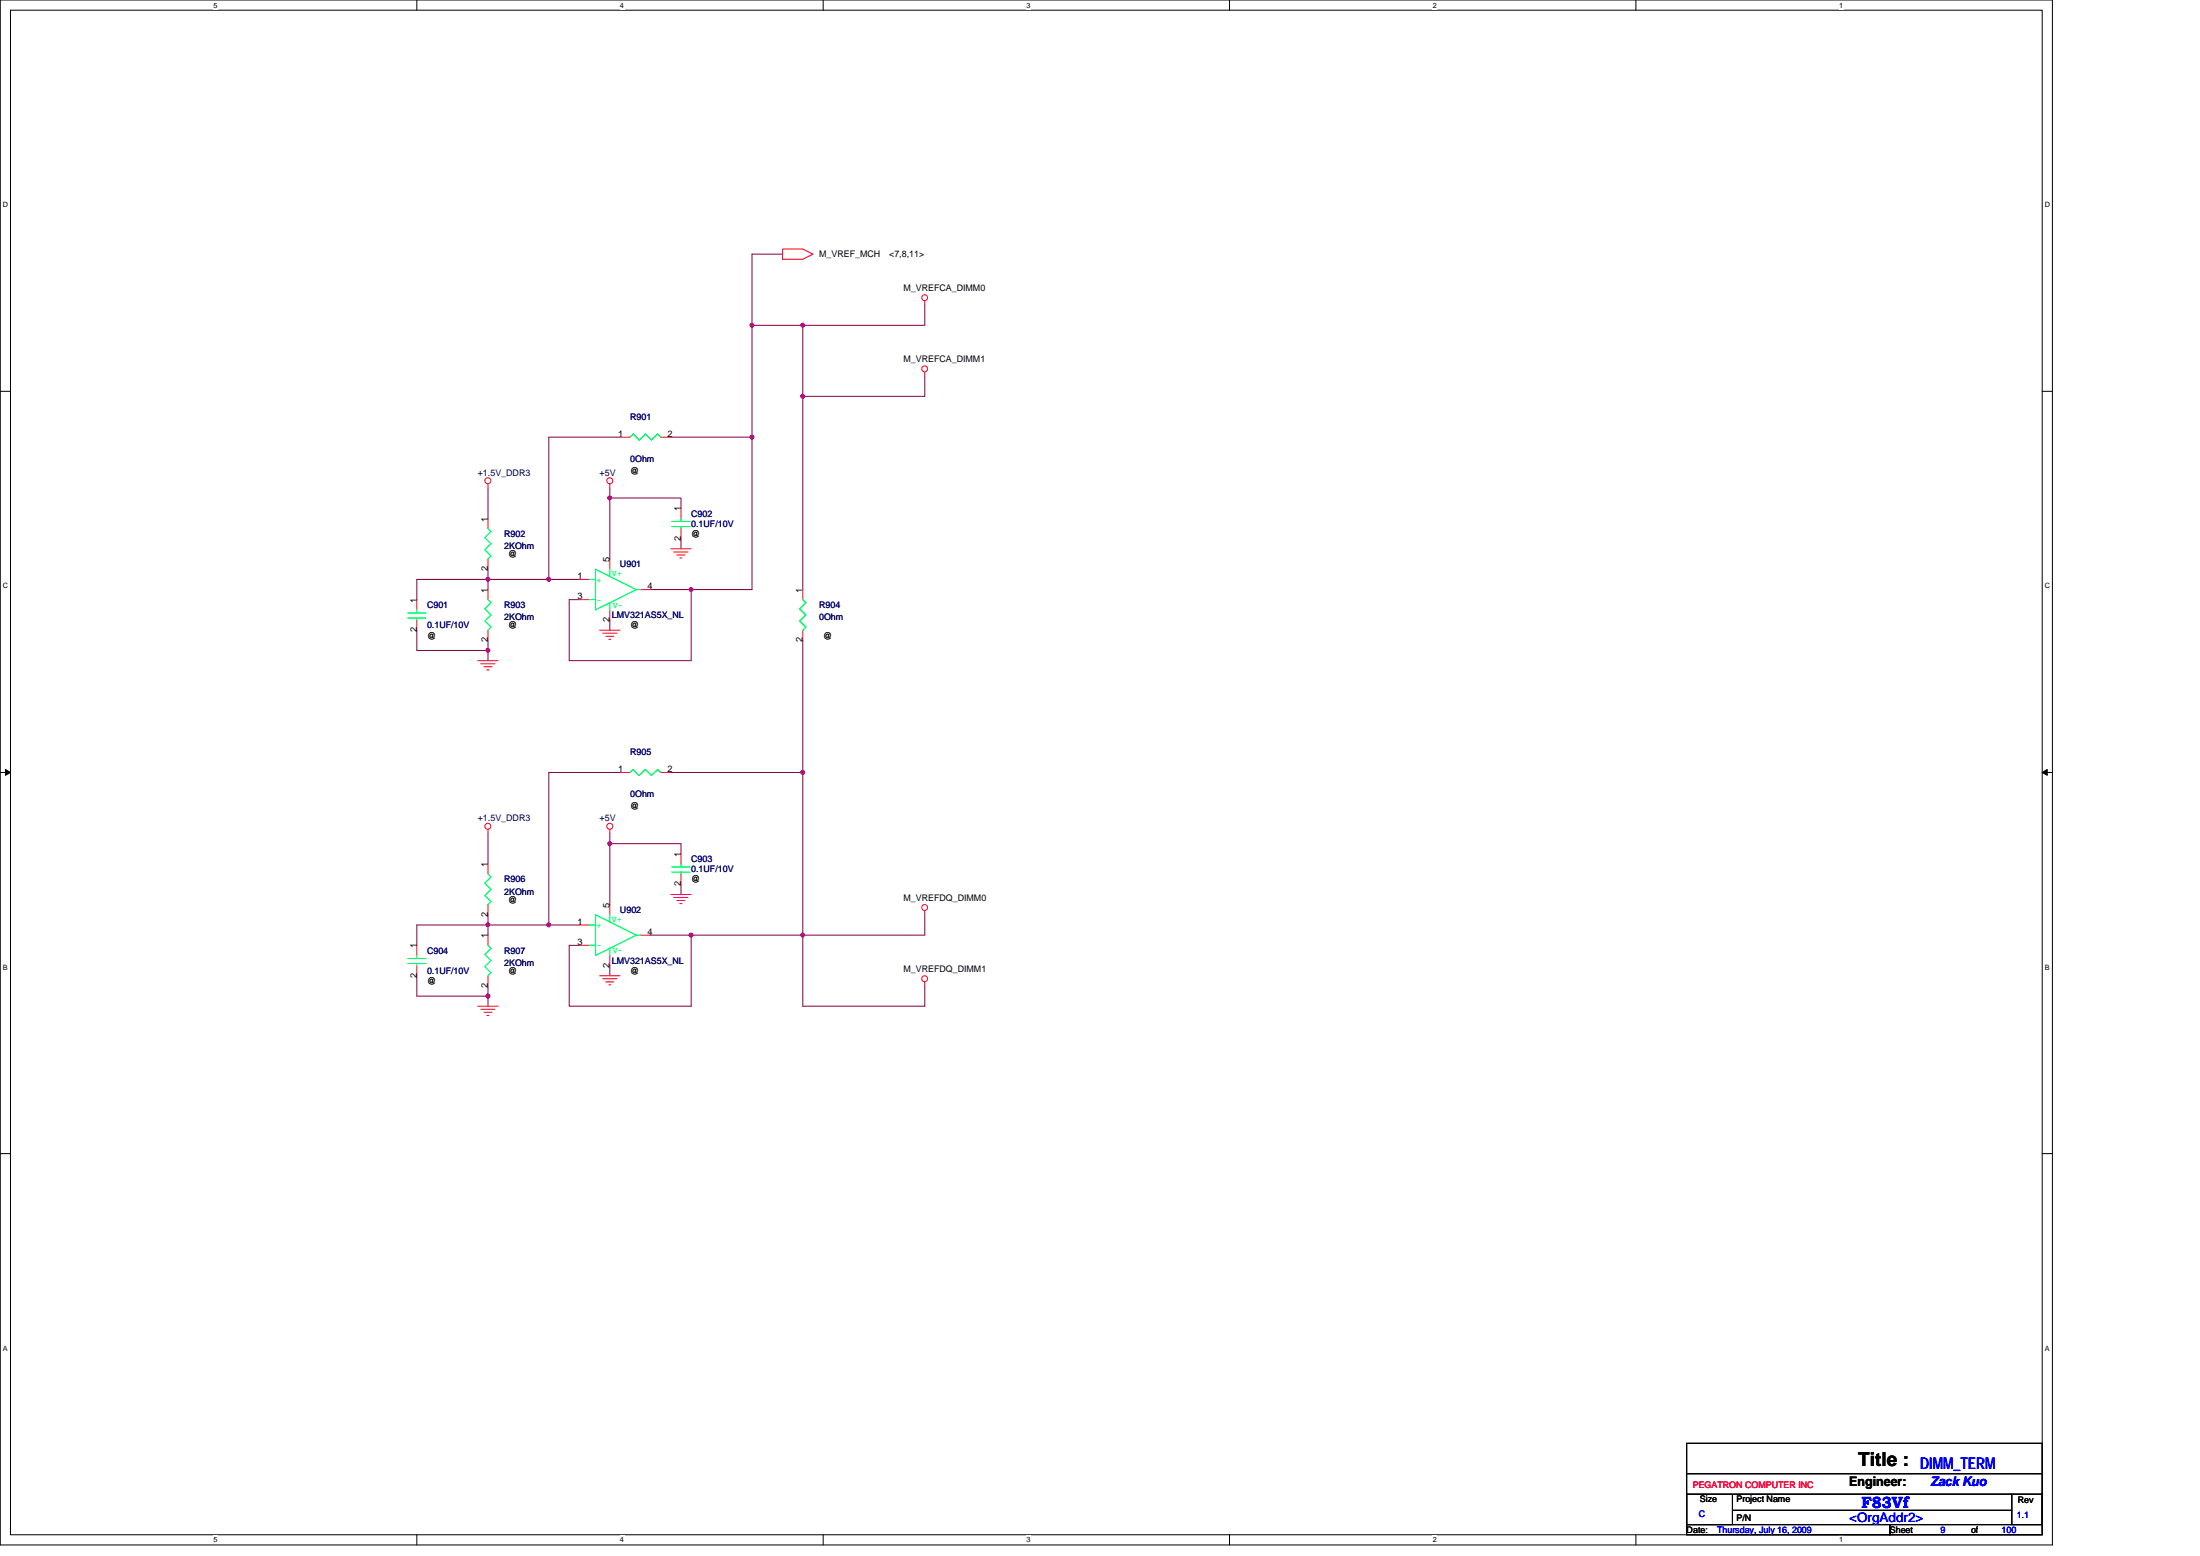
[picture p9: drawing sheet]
<svg xmlns="http://www.w3.org/2000/svg" width="297mm" height="210mm" viewBox="0 0 297 210" stroke-linecap="round" stroke-linejoin="round" font-family="sans-serif">
<path d="M0 0h277.1v208.5h-277.1zM1.4 1.4h274.3v205.7h-274.3z" fill="none" stroke="#000" stroke-width=".14"/>
<g fill="#fff">
<path d="M28.8 .1h.6v1.1h-.6z"/>
<path d="M28.8 207.3h.6v1.1h-.6z"/>
</g>
<path d="M56.3 0v1.4M56.3 207.1v1.4" fill="none" stroke="#000" stroke-width=".14"/>
<g fill="#fff">
<path d="M83.7 .1h.6v1.1h-.6z"/>
<path d="M83.7 207.3h.6v1.1h-.6z"/>
</g>
<path d="M111.1 0v1.4M111.1 207.1v1.4" fill="none" stroke="#000" stroke-width=".14"/>
<g fill="#fff">
<path d="M138.6 .1h.5v1.1h-.5z"/>
<path d="M138.6 207.3h.5v1.1h-.5z"/>
</g>
<path d="M166 0v1.4M166 207.1v1.4" fill="none" stroke="#000" stroke-width=".14"/>
<g fill="#fff">
<path d="M193.4 .1h.6v1.1h-.6z"/>
<path d="M193.4 207.3h.6v1.1h-.6z"/>
</g>
<path d="M220.9 0v1.4M220.9 207.1v1.4" fill="none" stroke="#000" stroke-width=".14"/>
<g fill="#fff">
<path d="M248.3 .1h.6v1.1h-.6z"/>
<path d="M248.3 207.3h.6v1.1h-.6z"/>
<path d="M.4 27.1h.7v1.1h-.7z"/>
<path d="M276.1 27.1h.7v1.1h-.7z"/>
<path d="M.4 78.5h.7v1.1h-.7z"/>
<path d="M276.1 78.5h.7v1.1h-.7z"/>
</g>
<path d="M0 52.8h1.4M275.7 52.8h1.4" fill="none" stroke="#000" stroke-width=".14"/>
<g fill="#fff">
<path d="M.4 130h.7v1.1h-.7z"/>
<path d="M276.1 130h.7v1.1h-.7z"/>
</g>
<path d="M0 104.2h1.4M275.7 104.2h1.4" fill="none" stroke="#000" stroke-width=".14"/>
<path d="M.7 103.8l.7 .4-.7 .4zM275.7 104.2l.7-.4v.8z" fill="#000" stroke="#000" stroke-width=".14"/>
<g fill="#fff">
<path d="M.4 181.4h.7v1.1h-.7z"/>
<path d="M276.1 181.4h.7v1.1h-.7z"/>
</g>
<path d="M0 155.7h1.4M275.7 155.7h1.4M227.7 194.8h48v10.9h-48zM227.7 198.9h48M227.7 201.6h6.2v4.1h-6.2zM227.7 205.7h27.5v1.4h-27.5zM233.9 203.8h37.7M234 201.6h37.6M255.2 205.7h20.5v1.4h-20.5zM271.6 201.6h4.1v4.1h-4.1z" fill="none" stroke="#000" stroke-width=".14"/>
<g fill="none" stroke="#800040" stroke-width=".14">
<path d="M105.7 34.3h-4.2v9.6M83.7 59h-9.6v19.2M101.5 59v20.6h-8.2M101.5 43.9v15.1h-10.9M101.5 43.9h6.9M108.4 43.9v9.6M108.4 53.5v26.1M124.9 50.8v2.7h-16.5M124.9 41.1v2.8h-16.5M65.9 78.2h8.2M65.9 65.8v4.2M65.9 78.2h-9.6v2.7"/>
<path d="M65.9 76.8v1.4M65.9 78.2v1.4M74.1 78.2h4.1M82.3 65.8v1.4M82.3 67.2v8.2M82.3 67.2h9.6v1.4M87.8 79.6h5.5v9.6h-16.4v-8.3h1.3M91.9 72.7v1.4M56.3 85v2.8h9.6v1.4M65.9 86.4v1.4M82.3 83.7v1.3M108.4 86.4v17.8"/>
<path d="M65.9 112.5v4.1M82.3 112.5v1.4M82.3 113.9v8.2M82.3 113.9h9.6v1.3M83.7 104.2h-9.6v20.6M90.6 104.2h17.8v22M91.9 119.3v1.4M56.3 131.7v2.7h9.6M65.9 124.8v1.4M65.9 134.4v1.4M65.9 124.8h8.2M65.9 124.8h-9.6v2.8"/>
<path d="M65.9 123.4v1.4M65.9 133.1v1.3M74.1 124.8h4.1M82.3 130.3v1.4M87.8 126.2h5.5M93.3 126.2h15.1M93.3 126.2v9.6h-16.4v-8.2h1.3M108.4 126.2v9.6h16.5v-2.7M124.9 123.4v2.8h-16.5"/>
</g>
<g fill="#f0f" stroke="#f0f" stroke-width=".14">
<circle cx="101.5" cy="43.9" r=".27"/>
<circle cx="93.3" cy="79.6" r=".27"/>
<circle cx="108.4" cy="104.2" r=".27"/>
<circle cx="108.4" cy="126.2" r=".27"/>
<circle cx="93.3" cy="126.2" r=".27"/>
<circle cx="74.1" cy="124.8" r=".27"/>
<circle cx="65.9" cy="134.4" r=".27"/>
<circle cx="82.3" cy="113.8" r=".27"/>
<circle cx="65.9" cy="87.8" r=".27"/>
<circle cx="108.4" cy="43.9" r=".27"/>
<circle cx="65.9" cy="124.8" r=".27"/>
<circle cx="74.1" cy="78.2" r=".27"/>
<circle cx="65.9" cy="78.2" r=".27"/>
<circle cx="108.4" cy="53.5" r=".27"/>
<circle cx="82.3" cy="67.2" r=".27"/>
<circle cx="101.5" cy="59" r=".27"/>
</g>
<g fill="none" stroke="#f00" stroke-width=".14">
<path d="M105.7 33.6h2.7l1.4 .7-1.4 .7h-2.7zM83.7 59h1.4M89.2 59h1.4M124.9 40.6v.5M124.9 50.2v.6M65.9 65.3v.5M65.9 70v1.3M65.9 75.4v1.4M65.9 79.6v1.3M78.2 78.2h1.4M82.3 65.3v.5M82.3 75.4v1.4"/>
<path d="M86.5 79.6h1.3M90.6 74.1h2.7M91 74.5h1.9M91.4 74.9h1.1M91.8 75.3h.3M91.9 68.6v1.4M91.9 71.3v1.4M108.4 79.6v1.3M56.3 80.9v1.4M56.3 83.7v1.3M64.5 89.2h2.7M64.9 89.6h1.9"/>
<path d="M65.3 90h1.1M65.7 90.4h.3M65.9 85v1.4M78.2 80.9h1.4M81 85h2.7M81.4 85.4h1.9M81.8 85.9h1.1M82.2 86.3h.3M82.3 82.3v1.4M108.4 85v1.4M65.9 111.9v.6M65.9 116.6v1.4"/>
<path d="M82.3 111.9v.6M83.7 104.2h1.4M89.2 104.2h1.4M91.9 115.2v1.4M91.9 118v1.3M56.3 127.6v1.3M56.3 130.3v1.4M64.5 135.8h2.7M64.9 136.2h1.9M65.3 136.6h1.1M65.7 137h.3M65.9 122.1v1.3"/>
<path d="M65.9 126.2v1.4M65.9 131.7v1.4M78.2 124.8h1.4M78.2 127.6h1.4M81 131.7h2.7M81.4 132.1h1.9M81.8 132.5h1.1M82.2 132.9h.3M82.3 122.1v1.3M82.3 128.9v1.4M86.5 126.2h1.3M90.6 120.7h2.7"/>
<path d="M91 121.1h1.9M91.4 121.5h1.1M91.8 121.9h.3M124.9 122.9v.5M124.9 132.5v.6"/>
<circle cx="124.8" cy="40.2" r=".4"/>
<circle cx="124.8" cy="49.8" r=".4"/>
<circle cx="65.9" cy="64.9" r=".4"/>
<circle cx="82.3" cy="64.9" r=".4"/>
<circle cx="65.9" cy="111.5" r=".4"/>
<circle cx="82.3" cy="111.5" r=".4"/>
<circle cx="124.8" cy="132.1" r=".4"/>
<circle cx="124.8" cy="122.5" r=".4"/>
</g>
<path d="M85.1 59l.4-.4 .8 .8 .8-.8 .9 .8 .8-.8 .4 .4M108.4 80.9l.4 .4-.8 .9 .8 .8-.8 .8 .8 .8-.4 .4M89.2 104.2l-.4-.4-.8 .8-.9-.8-.8 .8-.8-.8-.4 .4" fill="none" stroke="#0f0" stroke-width=".14"/>
<g fill="none" stroke="#00ff80" stroke-width=".14">
<path d="M65.9 71.3l.4 .4-.8 .9 .8 .8-.8 .8 .8 .8-.4 .4M79.6 78.2h.8M80.4 76.8l5.5 2.8-5.5 2.7zM82.3 76.8v1M85.9 79.6h.6M90.7 70.4h2.5M90.7 71.1h2.5M91.9 70v.4M91.9 71.1v.2M55.1 82.7h2.4M55.1 83.4h2.4M56.3 82.3v.4"/>
<path d="M56.3 83.4v.3M65.9 80.9l.4 .4-.8 .9 .8 .8-.8 .8 .8 .8-.4 .4M79.6 80.9h.8M82.3 81.3v1M65.9 118l.4 .4-.8 .8 .8 .8-.8 .8 .8 .9-.4 .4M90.7 117h2.5M90.7 117.7h2.5M91.9 116.6v.4M91.9 117.7v.3M55.1 129.3h2.4M55.1 130h2.4M56.3 128.9v.4"/>
<path d="M56.3 130v.3M65.9 127.6l.4 .4-.8 .8 .8 .8-.8 .9 .8 .8-.4 .4M79.6 124.8h.8M79.6 127.6h.8M80.4 123.4l5.5 2.8-5.5 2.7zM82.3 123.4v1M82.3 128v.9M85.9 126.2h.6"/>
</g>
<text font-size="2.6" x="250.9" y="197.9">Title :</text>
<g font-size="2.2" fill="#00f">
<text x="251.3" y="203.5">F83Vf</text>
<text x="259.3" y="198.2">DIMM_TERM</text>
</g>
<text font-size="1.8" x="249.7" y="200.5">Engineer:</text>
<g font-size="1.8" fill="#00f">
<text x="260.6" y="200.5">Zack Kuo</text>
<text x="249.7" y="205.4">&lt;OrgAddr2&gt;</text>
</g>
<g font-size="1.2">
<text x="110.6" y="34.7">M_VREF_MCH</text>
<text x="120.1" y="34.7">&lt;7,8,11&gt;</text>
<text x="122" y="39.3">M_VREFCA_DIMM0</text>
<text x="122" y="48.9">M_VREFCA_DIMM1</text>
<text x="83.5" y="59">1</text>
<text x="90.1" y="59">2</text>
<text x="85.1" y="63.9">@</text>
<text x="65.9" y="70.4" transform="rotate(-90 65.9 70.4)">1</text>
<text x="91.9" y="69" transform="rotate(-90 91.9 69)">1</text>
<text x="65.9" y="77.1" transform="rotate(-90 65.9 77.1)">2</text>
<text x="68.6" y="75.2">@</text>
<text x="82.3" y="75.9" transform="rotate(-90 82.3 75.9)">5</text>
<text x="91.9" y="73" transform="rotate(-90 91.9 73)">2</text>
<text x="93.3" y="72.5">@</text>
<text x="56.3" y="81.3" transform="rotate(-90 56.3 81.3)">1</text>
<text x="65.9" y="80" transform="rotate(-90 65.9 80)">1</text>
<text x="78" y="78.2">1</text>
<text x="78" y="80.9">3</text>
<text x="82.3" y="83.9" transform="rotate(-90 82.3 83.9)">2</text>
<text x="87.4" y="79.5">4</text>
<text x="108.4" y="80" transform="rotate(-90 108.4 80)">1</text>
<text x="56.3" y="85.3" transform="rotate(-90 56.3 85.3)">2</text>
<text x="57.7" y="86.2">@</text>
<text x="65.9" y="86.7" transform="rotate(-90 65.9 86.7)">2</text>
<text x="68.6" y="84.8">@</text>
<text x="85.1" y="84.8">@</text>
<text x="108.4" y="86.7" transform="rotate(-90 108.4 86.7)">2</text>
<text x="111.1" y="86.2">@</text>
<text x="83.5" y="104.2">1</text>
<text x="90.1" y="104.2">2</text>
<text x="85.1" y="109.2">@</text>
<text x="65.9" y="117" transform="rotate(-90 65.9 117)">1</text>
<text x="91.9" y="119.6" transform="rotate(-90 91.9 119.6)">2</text>
<text x="91.9" y="115.6" transform="rotate(-90 91.9 115.6)">1</text>
<text x="93.3" y="119.1">@</text>
<text x="65.9" y="123.7" transform="rotate(-90 65.9 123.7)">2</text>
<text x="68.6" y="121.8">@</text>
<text x="78" y="124.8">1</text>
<text x="82.3" y="122.5" transform="rotate(-90 82.3 122.5)">5</text>
<text x="122" y="121.6">M_VREFDQ_DIMM0</text>
<text x="56.3" y="132" transform="rotate(-90 56.3 132)">2</text>
<text x="56.3" y="128" transform="rotate(-90 56.3 128)">1</text>
<text x="65.9" y="126.6" transform="rotate(-90 65.9 126.6)">1</text>
<text x="68.6" y="131.4">@</text>
<text x="78" y="127.6">3</text>
<text x="82.3" y="130.6" transform="rotate(-90 82.3 130.6)">2</text>
<text x="85.1" y="131.4">@</text>
<text x="87.4" y="126.2">4</text>
<text x="122" y="131.1">M_VREFDQ_DIMM1</text>
<text x="57.7" y="132.8">@</text>
<text x="65.9" y="133.3" transform="rotate(-90 65.9 133.3)">2</text>
<text x="229.5" y="202.8">Size</text>
<text x="234.5" y="202.8">Project Name</text>
<text x="272.4" y="202.9">Rev</text>
<text x="227.7" y="206.9">Date:</text>
<text x="234.5" y="205.2">P/N</text>
<text x="255.2" y="206.9">Sheet</text>
<text x="266.1" y="206.9">of</text>
</g>
<g font-size="1.2" fill="#000080">
<text x="85.1" y="56.7">R901</text>
<text x="85.1" y="62.3">0Ohm</text>
<text x="93.3" y="69.7">C902</text>
<text x="93.3" y="71.1">0.1UF/10V</text>
<text x="68.1" y="72.5">R902</text>
<text x="68.1" y="74.1">2KOhm</text>
<text x="83.7" y="76.6">U901</text>
<text x="57.7" y="82">C901</text>
<text x="68.1" y="82">R903</text>
<text x="68.1" y="83.7">2KOhm</text>
<text x="82.6" y="83.4">LMV321AS5X_NL</text>
<text x="110.6" y="82">R904</text>
<text x="110.6" y="83.7">0Ohm</text>
<text x="57.7" y="84.8">0.1UF/10V</text>
<text x="85.1" y="101.9">R905</text>
<text x="85.1" y="107.6">0Ohm</text>
<text x="68.1" y="119.1">R906</text>
<text x="93.3" y="116.3">C903</text>
<text x="93.3" y="117.7">0.1UF/10V</text>
<text x="68.1" y="120.7">2KOhm</text>
<text x="83.7" y="123.2">U902</text>
<text x="57.7" y="128.7">C904</text>
<text x="57.7" y="131.4">0.1UF/10V</text>
<text x="68.1" y="128.7">R907</text>
<text x="68.1" y="130.3">2KOhm</text>
<text x="82.6" y="130">LMV321AS5X_NL</text>
</g>
<g font-size="1.2" fill="#000040">
<text x="64.5" y="64.2">+1.5V_DDR3</text>
<text x="81" y="64.2">+5V</text>
<text x="64.5" y="110.8">+1.5V_DDR3</text>
<text x="81" y="110.8">+5V</text>
</g>
<g font-size="1.2" fill="#00ff80">
<text x="82.6" y="77.8">V+</text>
<text x="80.6" y="78.6">+</text>
<text x="80.6" y="81.3">-</text>
<text x="82.8" y="82">V-</text>
<text x="80.6" y="125.2">+</text>
<text x="82.6" y="124.4">V+</text>
<text x="80.6" y="128">-</text>
<text x="82.8" y="128.7">V-</text>
</g>
<text font-size="1.2" fill="#f00" x="228.6" y="200.8">PEGATRON COMPUTER INC</text>
<g font-size="1.2" fill="#00f">
<text x="229.4" y="204.7">C</text>
<text x="231.8" y="206.9">Thursday, July 16, 2009</text>
<text x="262" y="206.9">9</text>
<text x="270.3" y="206.9">100</text>
<text x="272.3" y="204.8">1.1</text>
</g>
<g font-size="1">
<text x="28.8" y="1">5</text>
<text x="83.7" y="1">4</text>
<text x="138.6" y="1">3</text>
<text x="193.4" y="1">2</text>
<text x="248.3" y="1">1</text>
<text x=".4" y="28">D</text>
<text x="276.1" y="28">D</text>
<text x=".4" y="79.4">C</text>
<text x="276.1" y="79.4">C</text>
<text x=".4" y="130.9">B</text>
<text x="276.1" y="130.9">B</text>
<text x=".4" y="182.3">A</text>
<text x="276.1" y="182.3">A</text>
<text x="28.8" y="208.2">5</text>
<text x="83.7" y="208.2">4</text>
<text x="138.6" y="208.2">3</text>
<text x="193.4" y="208.2">2</text>
<text x="248.3" y="208.2">1</text>
</g>
</svg>
